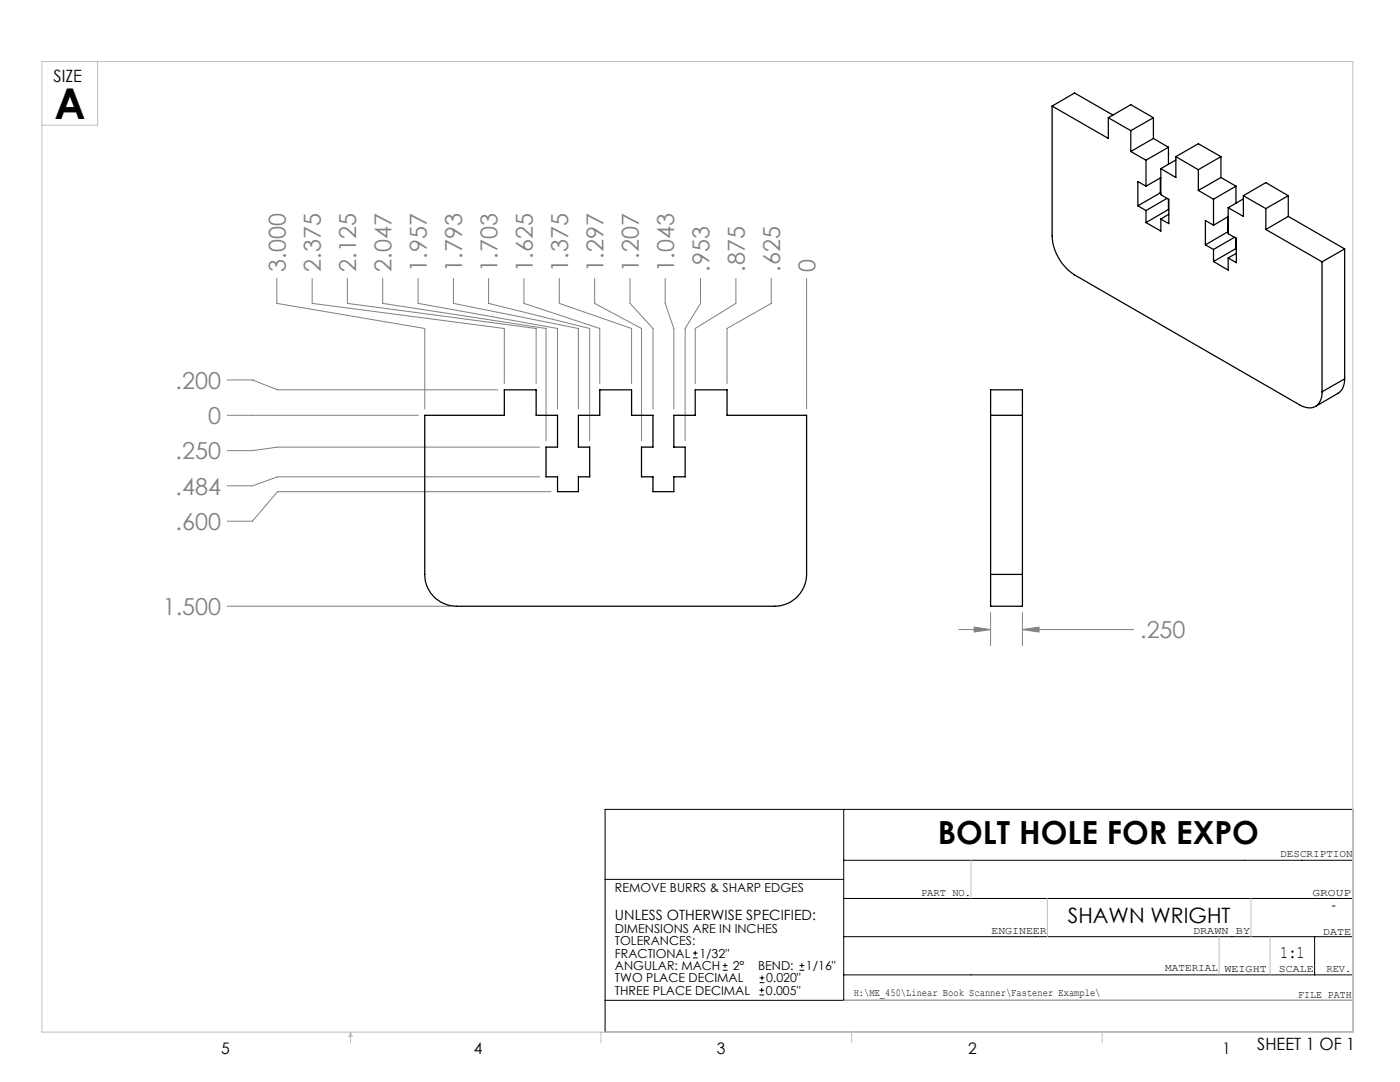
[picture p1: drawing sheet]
<svg xmlns="http://www.w3.org/2000/svg" width="279mm" height="216mm" viewBox="0 0 279 216" stroke-linecap="round" stroke-linejoin="round" font-family="sans-serif">
<g fill="none" stroke="#000" stroke-width=".2">
<path d="M120.8 161.5h149.2v44.5h-149.2zM120.8 175.5h47.6M168.4 179.3h101.6M168.4 161.5v38.1M168.4 171.7h101.6M120.8 199.6h149.2M138.3 191.1h.9M138.3 190.2h.9M138.7 189.7v.9M144.3 193.6h.9M144.3 192.7h.9M144.7 192.2v.9"/>
<path d="M151.6 198.5h.9M151.6 197.6h.9M151.6 196.1h.9M151.6 195.1h.9M152 197.1v.9M152.1 194.7v.9M159.6 193.6h.9M159.6 192.7h.9M160 192.2v.9M168.4 186.9h101.6M168.4 194.5h101.6M262.4 186.9v7.6"/>
</g>
<g fill="none" stroke="#808080" stroke-width=".2">
<path d="M55.2 55.6v4.9l29.6 5v16.1M62.3 55.6v4.9l38.3 5v11M69.3 55.6v4.9l37.7 5v11M76.4 55.6v4.9l32.6 5v22.4M83.4 55.6v4.9l27.9 5v16.1M90.5 55.6v4.9l24.9 5v16.1M97.5 55.6v4.9l20.2 5v22.4M104.6 55.6v4.9l15.1 5v11M111.6 55.6v4.9l14.4 5v11M118.7 55.6v4.9l9.3 5v22.4M125.7 55.6v4.9l4.6 5v16.1M132.8 55.6v4.9l1.7 5v16.1"/>
<path d="M139.8 55.6v4.9l-3.1 5v22.4M146.9 55.6v4.9l-8.2 5v11M153.9 55.6v4.9l-8.8 5v11M161 55.6v26M45.4 75.8h5l5 2h44M45.4 82.9h38.1M107.7 89.2h-52.3l-5 .7h-5M107.7 95.1h-52.3l-5 1.8h-5M110 98.1h-54.6l-5 5.9h-5M45.4 121h44.5M191.3 125.6h6.4M194.4 125.1l3.3 .5-3.3 .5z"/>
<path d="M197.7 122.2v6.6M204 125.6l3.4-.5v1zM204 122.2v6.6M204 125.6h22.2"/>
</g>
<g fill="none" stroke="#c0c0c0" stroke-width=".2">
<path d="M8.4 12.3h261.6v193.7h-261.6zM19.5 12.3v12.7h-11.1M193.8 171.7v7.6M209 179.3v7.6M249.7 179.3v7.6M168.4 199.6h101.6M243.3 186.9v7.6M253.5 186.9v7.6M70 206v2.1M70 206l.3 .8h-.7zM119.9 206v2.1M170 206v2.1"/>
<path d="M220 206v2.1"/>
</g>
<path d="M204 125.6l3.4-.5v1zM194.4 125.1l3.3 .5-3.3 .5z" fill="#808080"/>
<g fill="none" stroke="#000" stroke-width=".25">
<path d="M210 21.2v25.9a10 10 0 0 0 4.5 7.8l44.9 25.9a2.7 2.7 0 0 0 4.1-.7l.3-.9v-1M210 21.2l11.2 6.4v-4.1M210 21.2l4.5-2.6 7.6 4.4M221.2 23.5l4.5 2.6M221.2 23.5l4.5-2.6 4.5 2.6M225.7 26.1v4.1M225.7 30.2l3 1.8M228.7 32v5.1M228.7 37.1l-1.6-.9v4.9M230.2 23.5l-4.5 2.6M230.2 27.6l-4.5 2.6M230.2 23.5v4.1"/>
<path d="M230.2 27.6l3 1.8M231.6 38.5l-4.5 2.6M231.6 35.5v3M231.6 38.5h.1M231.7 33.7v5.1l1.6 1v4.8l-1.6-.9M231.7 35.5l-3 1.6M232.9 39.6l-4.2 2.4M233.2 29.4l-4.5 2.6M233.2 29.4v3.4M233.2 39.8v2M234.7 31.3v4.1l-3-1.7M234.7 31.3l4.4 2.6"/>
<path d="M234.7 31.3l4.4-2.6 4.6 2.6M234.7 31.9l-3 1.8M239.1 33.9v4.1M239.1 38l3.1 1.8M242.2 39.8v5.1M243.7 35.4l3 1.7M243.7 31.3l-4.6 2.6M243.7 35.4l-4.6 2.6M243.7 31.3v4.1M246.7 37.1l-4.5 2.7M246.7 37.1v3.5M248.1 39.1v4.1l-3-1.7"/>
<path d="M248.1 39.1l4.5 2.5M248.1 39.1l4.5-2.7 4.5 2.7M248.1 39.7l-3 1.8M257.1 39.1l-4.5 2.5M257.1 39.1v4.1M227.1 41.1l1.6 .9M228.7 42v2.4M231.7 43.7v2.4l-3-1.7M233.2 41.8l-4.5 2.6M233.2 41.8l.1 .1M233.3 42.8l-1.6 .9M240.6 48.9l1.6 .9"/>
<path d="M242.2 49.8v2.4M242.2 44.9l-1.6-.9v4.9M245 46.2l-4.4 2.7M245 43.3v2.9M245 46.2l.1 .1M245.1 51.5v2.4l-2.9-1.7M245.1 41.5v5.1l1.6 1v4.8l-1.6-.9M245.1 43.2l-2.9 1.7M246.4 47.3l-4.2 2.5M246.7 47.5v2.1M246.7 49.6l-4.5 2.6M246.7 49.6h.1"/>
<path d="M246.7 50.6l-1.6 .9M252.6 45.8l11.2 6.4M252.6 41.6v4.2M257.1 43.2l-4.5 2.6M257.1 43.2l11.3 6.5M263.8 52.2v26M268.4 49.7l-4.6 2.5M268.4 49.7v25.9M268.4 75.6a3.1 3.1 0 0 1-1.4 2.9l-4.5 2.6M268.4 75.6l-4.6 2.6M84.8 82.9h15.8v-5.1h6.4v5.1h4.3v6.3h-2.3v5.9h2.3v3h4.1v-3h2.3v-5.9h-2.3v-6.3h4.3v-5.1h6.3v5.1h4.3v6.3h-2.3v5.9h2.3v3h4.2v-3h2.2v-5.9h-2.2v-6.3h4.2v-5.1h6.4v5.1h15.9v31.7a6.4 6.4 0 0 1-6.4 6.4h-63.5a6.3 6.3 0 0 1-6.3-6.4zM197.7 82.9h6.3"/>
<path d="M197.7 114.6v6.4h6.3v-6.4M197.7 114.6v-36.8h6.3v36.8M197.7 114.6h6.3"/>
</g>
<text font-size="8.5" x="10.9" y="23.8">A</text>
<text font-size="6.3" x="187.1" y="168.4">BOLT HOLE FOR EXPO</text>
<g font-size="4.7" fill="#808080">
<text x="57" y="54.2" transform="rotate(-90 57 54.2)">3.000</text>
<text x="64.1" y="54.2" transform="rotate(-90 64.1 54.2)">2.375</text>
<text x="71.1" y="54.2" transform="rotate(-90 71.1 54.2)">2.125</text>
<text x="78.2" y="54.2" transform="rotate(-90 78.2 54.2)">2.047</text>
<text x="85.2" y="54.2" transform="rotate(-90 85.2 54.2)">1.957</text>
<text x="92.3" y="54.2" transform="rotate(-90 92.3 54.2)">1.793</text>
<text x="99.3" y="54.2" transform="rotate(-90 99.3 54.2)">1.703</text>
<text x="106.4" y="54.2" transform="rotate(-90 106.4 54.2)">1.625</text>
<text x="113.4" y="54.2" transform="rotate(-90 113.4 54.2)">1.375</text>
<text x="120.4" y="54.2" transform="rotate(-90 120.4 54.2)">1.297</text>
<text x="127.5" y="54.2" transform="rotate(-90 127.5 54.2)">1.207</text>
<text x="134.5" y="54.2" transform="rotate(-90 134.5 54.2)">1.043</text>
<text x="141.6" y="54.2" transform="rotate(-90 141.6 54.2)">.953</text>
<text x="148.6" y="54.2" transform="rotate(-90 148.6 54.2)">.875</text>
<text x="155.7" y="54.2" transform="rotate(-90 155.7 54.2)">.625</text>
<text x="162.7" y="54.2" transform="rotate(-90 162.7 54.2)">0</text>
<text x="35.1" y="77.6">.200</text>
<text x="41.5" y="84.6">0</text>
<text x="35.1" y="91.7">.250</text>
<text x="35.1" y="98.7">.484</text>
<text x="35.1" y="105.8">.600</text>
<text x="32.5" y="122.7">1.500</text>
<text x="227.6" y="127.4">.250</text>
</g>
<text font-size="4.2" x="213.1" y="184.3">SHAWN WRIGHT</text>
<text font-size="3.5" x="255.5" y="191.2">1:1</text>
<g font-size="3.4">
<text x="10.7" y="16.4">SIZE</text>
<text x="250.9" y="209.5">SHEET 1 OF 1</text>
</g>
<g font-size="3.2">
<text x="44.2" y="210.4">5</text>
<text x="94.6" y="210.3">4</text>
<text x="143.1" y="210.4">3</text>
<text x="193.2" y="210.3">2</text>
<text x="244" y="210.3">1</text>
</g>
<g font-size="2.8">
<text x="122.7" y="183.6">UNLESS OTHERWISE SPECIFIED:</text>
<text x="265.7" y="181.6">-</text>
</g>
<g font-size="2.5">
<text x="122.7" y="178">REMOVE BURRS &amp; SHARP EDGES</text>
<text x="122.7" y="186.2">DIMENSIONS ARE IN INCHES</text>
<text x="122.7" y="188.6">TOLERANCES:</text>
<text x="122.7" y="191.1">FRACTIONAL</text>
<text x="139.6" y="191.1">1/32&quot;</text>
<text x="122.7" y="193.6">ANGULAR: MACH</text>
<text x="122.7" y="196">TWO PLACE DECIMAL</text>
<text x="146.2" y="193.6">2°</text>
<text x="151.3" y="193.6">BEND:</text>
<text x="152.9" y="196">0.020&quot;</text>
<text x="160.8" y="193.6">1/16&quot;</text>
<text x="122.7" y="198.5">THREE PLACE DECIMAL</text>
<text x="152.8" y="198.5">0.005&quot;</text>
</g>
<g font-size="2.1">
<text x="255.5" y="171">DESCRIPTION</text>
<text x="183.8" y="178.8">PART NO.</text>
<text x="261.9" y="178.8">GROUP</text>
<text x="197.9" y="186.4">ENGINEER</text>
<text x="238.1" y="186.4">DRAWN BY</text>
<text x="264" y="186.5">DATE</text>
<text x="232.5" y="193.8">MATERIAL</text>
<text x="244.4" y="193.9">WEIGHT</text>
<text x="255.2" y="194">SCALE</text>
<text x="264.7" y="193.9">REV.</text>
<text x="170.4" y="198.7">H:\ME_450\Linear Book Scanner\Fastener Example\</text>
<text x="259.1" y="199.1">FILE PATH</text>
</g>
</svg>
